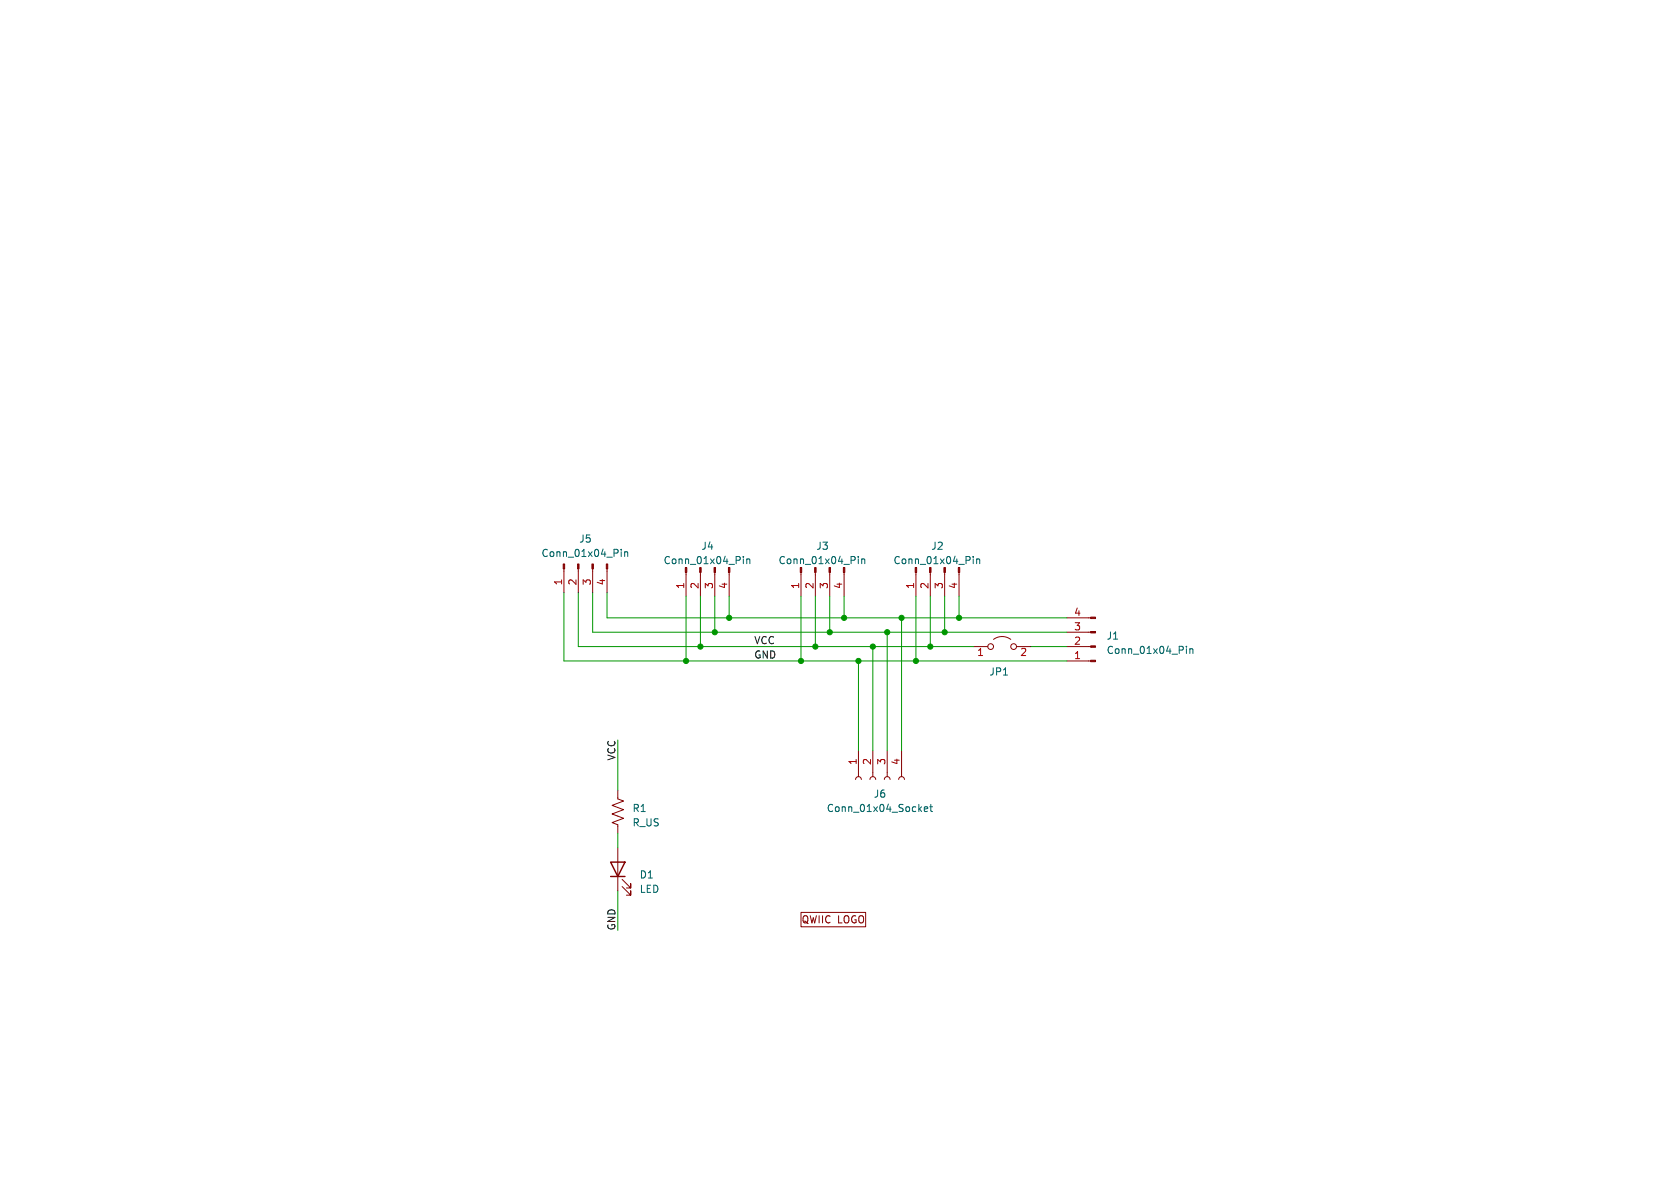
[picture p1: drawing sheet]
<svg xmlns="http://www.w3.org/2000/svg" width="297mm" height="210mm" viewBox="0 0 297 210" stroke-linecap="round" stroke-linejoin="round" font-family="sans-serif">
<g fill="none" stroke="#840000" stroke-width=".18">
<path d="M99.7 100.6v4.2M102.2 100.6v4.2M104.8 100.6v4.2M107.3 100.6v4.2M121.3 101.2v4.2M123.8 101.2v4.2M126.4 101.2v4.2M128.9 101.2v4.2M141.6 101.2v4.2M144.1 101.2v4.2M146.7 101.2v4.2M149.2 101.2v4.2"/>
<path d="M161.9 101.2v4.2M164.5 101.2v4.2M167 101.2v4.2M169.5 101.2v4.2M172.1 114.3h2.5M175.6 113a2.54 2.54 0 0 1 3.1 0M179.7 114.3h2.5M188.6 114.3h4.2M188.6 109.2h4.2M188.6 111.8h4.2M188.6 116.8h4.2M109.2 139.7v1.5l1 .4-2 .8 2 .7-2 .8 2 .8-2 .7 1 .4v1.5"/>
<path d="M151.3 137.8l.1-.4 .4-.1 .3 .2 .2 .3M151.8 132.7v4.6M153.8 137.8l.2-.4 .3-.1 .4 .2 .1 .3M154.3 132.7v4.6M156.3 137.8l.2-.4 .4-.1 .3 .2 .2 .3M156.8 132.7v4.6M158.9 137.8l.1-.4 .4-.1 .4 .2 .1 .3M159.4 132.7v4.6M109.2 149.9v7.6M110 156.7l1.5 1.5v-.7v.7h-.8M110 155.4l1.5 1.6v-.8v.8h-.8M141.6 161.3h11.4v2.5h-11.4z"/>
<circle cx="175.1" cy="114.3" r=".51"/>
<circle cx="179.2" cy="114.3" r=".51"/>
</g>
<g fill="#840000" stroke="#840000" stroke-width=".18">
<path d="M169.4 100.3h.3v.9h-.3z"/>
<path d="M166.9 100.3h.2v.9h-.2z"/>
<path d="M164.3 100.3h.3v.9h-.3z"/>
<path d="M161.8 100.3h.3v.9h-.3z"/>
<path d="M192.8 109.1h.9v.2h-.9z"/>
<path d="M192.8 111.6h.9v.3h-.9z"/>
<path d="M192.8 114.2h.9v.2h-.9z"/>
<path d="M192.8 116.7h.9v.3h-.9z"/>
<path d="M107.2 99.7h.2v.9h-.2z"/>
<path d="M104.6 99.7h.3v.9h-.3z"/>
<path d="M102.1 99.7h.3v.9h-.3z"/>
<path d="M99.6 99.7h.2v.9h-.2z"/>
<path d="M149.1 100.3h.3v.9h-.3z"/>
<path d="M146.6 100.3h.2v.9h-.2z"/>
<path d="M144 100.3h.3v.9h-.3z"/>
<path d="M141.5 100.3h.2v.9h-.2z"/>
<path d="M128.8 100.3h.2v.9h-.2z"/>
<path d="M126.2 100.3h.3v.9h-.3z"/>
<path d="M123.7 100.3h.3v.9h-.3z"/>
<path d="M121.2 100.3h.2v.9h-.2z"/>
</g>
<g fill="none" stroke="#006464" stroke-width=".18">
<path d="M109.8 97.1v.1M109.8 97.5v.9M110.4 97.5v.9M110.4 97.7l.2-.2 .3 .1 .1 .8M131.4 98.4v.1M131.4 98.8v.8M132 98.9l.2-.1 .3 .1 .1 .7M132 98.8v.8M151.7 98.4v.1M151.7 98.8v.8M152.3 98.9l.2-.1 .3 .1 .1 .7M152.3 98.8v.8"/>
<path d="M172.1 98.4v.1M172.1 98.8v.8M172.7 98.8v.8M172.7 98.9l.1-.1 .3 .1 .1 .7M209.7 114.3v.1M209.7 114.7v.8M210.3 114.7v.8M210.3 114.8l.2-.1h.3l.1 .8M163.4 143l.6-.1v-.2l-.4-.1-.2 .2 .1 .6h.5M164.4 142.6h.5M164.6 142.2v1.1l.3 .2"/>
</g>
<path d="M107.9 152.4h2.6l-1.3 2.5zM107.9 154.9h2.6" fill="none" stroke="#840000" stroke-width=".25"/>
<g fill="none" stroke="#009600" stroke-width=".18">
<path d="M99.7 104.8v12h88.9M102.2 104.8v9.5h69.9M104.8 104.8v7h83.8M107.3 104.8v4.4h81.3M121.3 105.4v11.4M123.8 105.4v8.9M126.4 105.4v6.4M128.9 105.4v3.8M141.6 105.4v11.4M144.1 105.4v8.9M146.7 105.4v6.4M149.2 105.4v3.8"/>
<path d="M151.8 116.8v15.9M154.3 114.3v18.4M156.8 111.8v20.9M159.4 109.2v23.5M161.9 105.4v11.4M164.5 105.4v8.9M167 105.4v6.4M169.5 105.4v3.8M182.2 114.3h6.4M109.2 130.8v8.9M109.2 147.3v2.6M109.2 157.5v7"/>
</g>
<g fill="#009600" stroke="#009600" stroke-width=".18">
<circle cx="141.6" cy="116.8" r=".46"/>
<circle cx="146.7" cy="111.8" r=".46"/>
<circle cx="144.1" cy="114.3" r=".46"/>
<circle cx="121.3" cy="116.8" r=".46"/>
<circle cx="123.8" cy="114.3" r=".46"/>
<circle cx="126.4" cy="111.8" r=".46"/>
<circle cx="128.9" cy="109.2" r=".46"/>
<circle cx="161.9" cy="116.8" r=".46"/>
<circle cx="151.8" cy="116.8" r=".46"/>
<circle cx="149.2" cy="109.2" r=".46"/>
<circle cx="156.8" cy="111.8" r=".46"/>
<circle cx="159.4" cy="109.2" r=".46"/>
<circle cx="154.3" cy="114.3" r=".46"/>
<circle cx="169.5" cy="109.2" r=".46"/>
<circle cx="167" cy="111.8" r=".46"/>
<circle cx="164.5" cy="114.3" r=".46"/>
</g>
<g font-size="1.8" fill="#006464">
<text x="95.7" y="98.6">Conn_01x04_Pin</text>
<text x="102.4" y="96.1">J5</text>
<text x="117.3" y="99.9">Conn_01x04_Pin</text>
<text x="123.9" y="97.3">J4</text>
<text x="137.6" y="99.9">Conn_01x04_Pin</text>
<text x="144.3" y="97.3">J3</text>
<text x="157.9" y="99.9">Conn_01x04_Pin</text>
<text x="164.6" y="97.3">J2</text>
<text x="195.6" y="113.2">J1</text>
<text x="174.9" y="119.6">JP1</text>
<text x="195.6" y="115.8">Conn_01x04_Pin</text>
<text x="111.8" y="143.7">R1</text>
<text x="146.1" y="143.7">Conn_01x04_Socket</text>
<text x="154.4" y="141.2">J6</text>
<text x="111.8" y="146.2">R_US</text>
<text x="113" y="155.4">D1</text>
<text x="113" y="158">LED</text>
</g>
<g font-size="1.8" fill="#a90000">
<text x="99.4" y="103.5" transform="rotate(-90 99.4 103.5)">1</text>
<text x="102" y="103.5" transform="rotate(-90 102 103.5)">2</text>
<text x="104.5" y="103.5" transform="rotate(-90 104.5 103.5)">3</text>
<text x="107.1" y="103.5" transform="rotate(-90 107.1 103.5)">4</text>
<text x="121" y="104.2" transform="rotate(-90 121 104.2)">1</text>
<text x="123.6" y="104.2" transform="rotate(-90 123.6 104.2)">2</text>
<text x="126.1" y="104.2" transform="rotate(-90 126.1 104.2)">3</text>
<text x="128.7" y="104.2" transform="rotate(-90 128.7 104.2)">4</text>
<text x="141.4" y="104.2" transform="rotate(-90 141.4 104.2)">1</text>
<text x="143.9" y="104.2" transform="rotate(-90 143.9 104.2)">2</text>
<text x="146.4" y="104.2" transform="rotate(-90 146.4 104.2)">3</text>
<text x="149" y="104.2" transform="rotate(-90 149 104.2)">4</text>
<text x="161.7" y="104.2" transform="rotate(-90 161.7 104.2)">1</text>
<text x="164.2" y="104.2" transform="rotate(-90 164.2 104.2)">2</text>
<text x="166.8" y="104.2" transform="rotate(-90 166.8 104.2)">3</text>
<text x="169.3" y="104.2" transform="rotate(-90 169.3 104.2)">4</text>
<text x="189.8" y="111.5">3</text>
<text x="189.8" y="109">4</text>
<text x="172.7" y="116.2">1</text>
<text x="180.3" y="116.2">2</text>
<text x="189.8" y="116.6">1</text>
<text x="189.8" y="114">2</text>
<text x="151.5" y="135.3" transform="rotate(-90 151.5 135.3)">1</text>
<text x="154.1" y="135.3" transform="rotate(-90 154.1 135.3)">2</text>
<text x="156.6" y="135.3" transform="rotate(-90 156.6 135.3)">3</text>
<text x="159.1" y="135.3" transform="rotate(-90 159.1 135.3)">4</text>
</g>
<g font-size="1.8" fill="#0f0f0f">
<text x="133.3" y="114">VCC</text>
<text x="133.3" y="116.5">GND</text>
<text x="108.9" y="134.6" transform="rotate(-90 108.9 134.6)">VCC</text>
<text x="108.9" y="164.5" transform="rotate(-90 108.9 164.5)">GND</text>
</g>
<text font-size="1.8" fill="#840000" x="141.7" y="163.4">QWIIC LOGO</text>
</svg>
